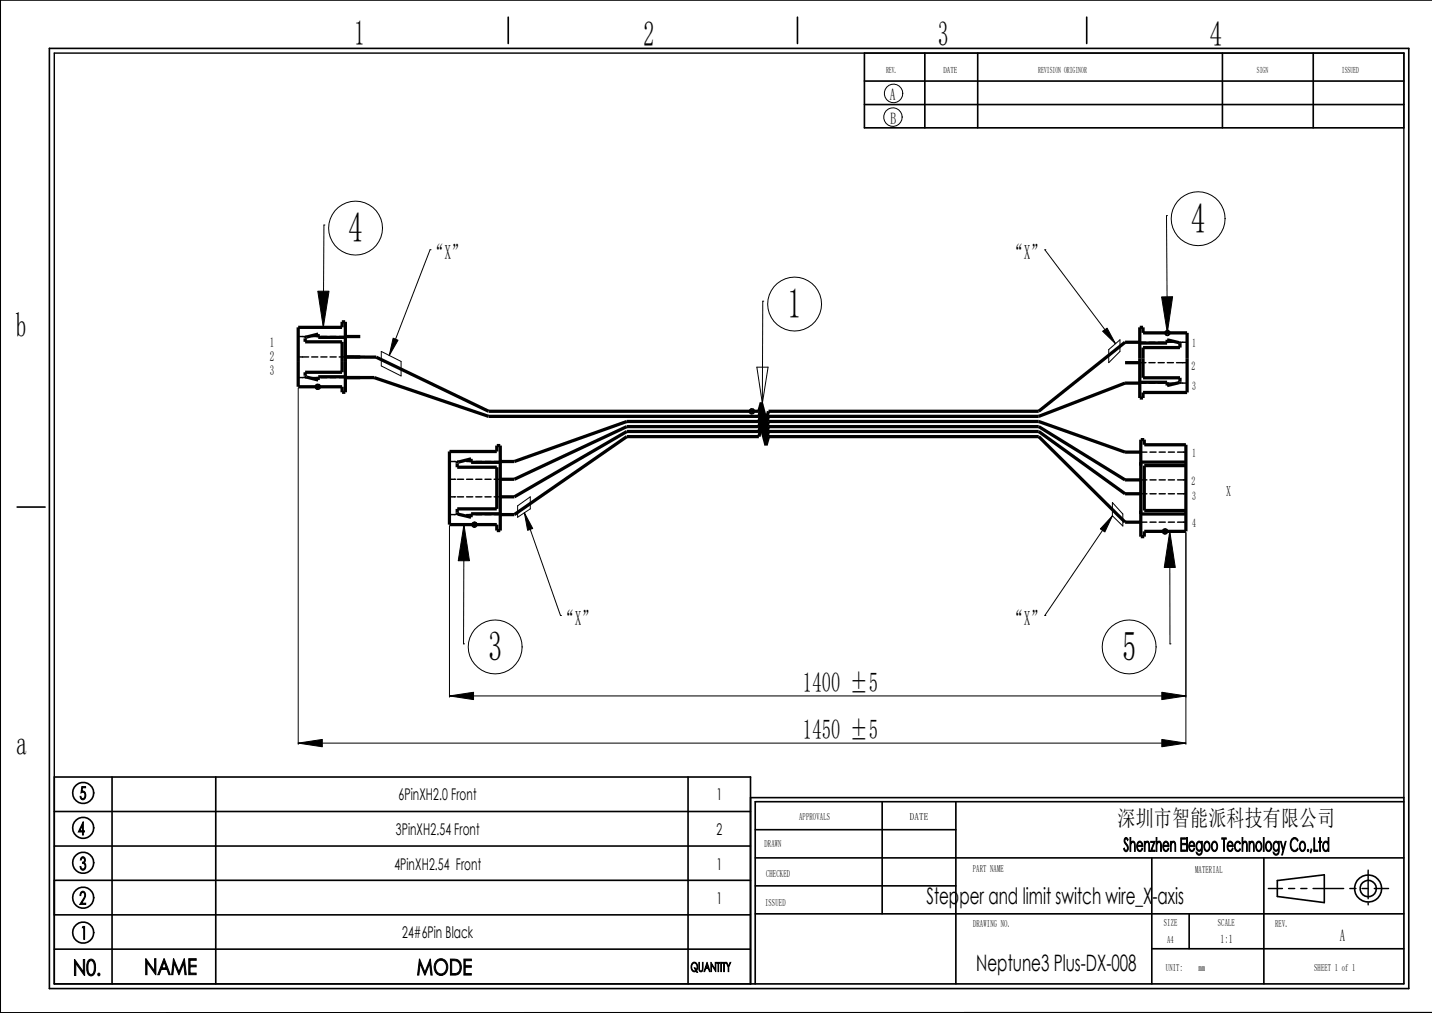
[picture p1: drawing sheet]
<svg xmlns="http://www.w3.org/2000/svg" width="297mm" height="210mm" viewBox="0 0 297 210" stroke-linecap="round" stroke-linejoin="round" font-family="sans-serif">
<g fill="none" stroke="#000" stroke-width=".3">
<path d="M11.3 11h279.9v193h-279.9zM61.8 69.8h2.2M61.8 78.3h2.2M61.8 74h2.2M64.6 69.8h1.3M64.6 78.3h1.3M64.6 74h1.3M65.8 79.7l-.4 .4M66.2 79.7l-.7 .8M66.5 69.8h1.3M66.5 78.3h1.3M66.5 74h1.3"/>
<path d="M68.5 69.8h1.2M68.5 78.3h1.2M68.5 74h1.2M70.4 69.8h1.2M70.4 78.3h1.2M70.4 74h1.2M236.4 75.2h1.3M236.4 79.4h1.3M236.4 71h1.3M238.3 75.2h1.3M238.3 79.4h1.3M238.3 71h1.3"/>
<path d="M240.2 75.2h1.3M240.2 79.4h1.3M240.2 71h1.3M242 68.8l-.4 .4M242.1 75.2h1.3M242.1 79.4h1.3M242.1 71h1.3M242.3 68.5h-.1M242.5 68.7l-.7 .7M242.7 69.1l-.5 .5M244 75.2h2.2M244 79.4h2.2"/>
<path d="M244 71h2.2M66.4 80l-.7 .7M93.2 95.7h1.3M93.2 99.4h1.3M94.9 95.7h1.2M94.9 99.4h1.2M96.8 95.7h1.2M96.8 99.4h1.2M98.7 95.7h1.2M98.7 99.4h1.2M100.6 95.7h1.3M100.6 99.4h1.3"/>
<path d="M102.5 95.7h1.3M102.5 99.4h1.3M155.8 84.8l-.4 .4M156.3 84.8l-.8 .8M156.5 85.1l-.7 .7M236.6 93.7h1.3M236.6 99.5h1.3M238.5 93.7h1.3M238.5 99.5h1.3M240.4 93.7h1.3M240.4 99.5h1.3M242.3 93.7h1.3"/>
<path d="M242.3 99.5h1.3M244.2 93.7h1.8M244.2 99.5h1.8M93.2 103h1.3M93.2 106.7h1.3M94.9 103h1.2M94.9 106.7h1.2M96.8 103h1.2M96.8 106.7h1.2M98.5 108.2l-.6 .6M98.7 103h1.2M98.7 106.7h1.2"/>
<path d="M98.8 108.4l-.8 .7M98.9 108.7l-.6 .6M100.6 103h1.3M100.6 106.7h1.3M102.5 103h1.3M102.5 106.7h1.3M236.6 108.2h1.3M236.6 102.4h1.3M238.5 108.2h1.3M238.5 102.4h1.3M240.4 108.2h1.3M240.4 102.4h1.3"/>
<path d="M241.7 109.6l-.6 .6M242 109.8l-.7 .7M242.1 110.1l-.5 .6M242.3 108.2h1.3M242.3 102.4h1.3M244.2 108.2h1.8M244.2 102.4h1.8M263.1 184.2h2.9M267.3 184.2h1.2M269.8 184.2h1.3M272.3 184.2h6.4M280 184.2h1.2"/>
<path d="M282.5 184.2h1.3M283.8 180.4v5.9M283.8 187.2v.4M285 184.2h3"/>
<circle cx="242.1" cy="69" r=".52"/>
<circle cx="65.9" cy="80.2" r=".53"/>
<circle cx="155.9" cy="85.3" r=".52"/>
<circle cx="98.4" cy="108.8" r=".52"/>
<circle cx="241.6" cy="110.2" r=".52"/>
</g>
<g fill="none" stroke="#000" stroke-width=".21">
<path d="M67.2 46.7h.1M67.2 46.7l-.1 21.2M89.2 51.8h.1M89.2 51.8l-8.5 21.9M216.7 51.8h.1M216.7 51.8l14.7 19.4M241.9 44.7h.1M241.9 44.7l.2 24.3M65.9 60.4h2.3l-1.1 7.5zM79.1 72.9l4.1 2v3l-4.1-2zM81.5 70.1l1 .4-1.8 3.2zM157 76.1h2.3l-1.2 7.5z"/>
<path d="M158.2 62.4h.1M158.2 62.4l-.1 21.2M228.7 68.7l.9-.7 1.8 3.2zM230 72.5l2.3-2.1v2.5l-2.3 2.3zM240.9 61.6l2.3-.1-1.1 7.5zM61.8 80.4v73.9M93.2 109v35.5M96.2 108.8l1.2 7.4h-2.4zM96.2 108.8l-.1 24.7M107.4 104.9l2.6-1.9v2.5l-2.6 1.7zM108.8 106.3l1.7 3.3-1.1 .3zM108.8 106.3l7.4 21.3"/>
<path d="M230.7 106.9l-1.5 3.4-1-.7zM230.7 104.2l2.2 2.4v2.5l-2.2-2.2zM230.7 106.9l-14 20.7M242.6 110.2l1.2 7.4h-2.3zM242.6 110.2l.1 23.3M246 110.4v43.9M96.1 133.5h.1M116.2 127.6h.1M216.7 127.6h.1M242.7 133.5h.1M61.8 154.1l5-.8v1.5zM61.8 154.1h184.2"/>
<path d="M93.2 144.3l5-.8v1.5zM93.2 144.3h152.8M241 153.3l5 .8-5 .7zM241 143.5l5 .8-5 .7zM291.2 165.4v38.6h-135.5"/>
<circle cx="185.3" cy="19.4" r="1.93"/>
<circle cx="185.2" cy="24.3" r="1.93"/>
<circle cx="73.8" cy="47.3" r="5.6"/>
<circle cx="248.5" cy="45.3" r="5.6"/>
<circle cx="164.8" cy="63" r="5.6"/>
<circle cx="102.7" cy="134.1" r="5.6"/>
<circle cx="234.2" cy="134.1" r="5.6"/>
</g>
<g fill="none" stroke="#000" stroke-width=".68" stroke-linecap="butt">
<path d="M61.8 67.9h9.2v-1.2h.6v14.6h-.6v-1.1h-9.2zM71.6 69.9h-5.6v-.6l-2.5 .6-.2 .2v.8h7.7v6.3h-7.7v.7l.2 .2 2.5 .7v-.7h5.6M71.6 78.3h6l23.7 8h56.1l.5-1.8 1 3.6 .5-1.8h56l17.9-6.9h3.1M71.6 69.8h3.1M233.3 75.2h3.1M236.4 71.1h5.7v-.7l2.4 .6 .2 .2v.9h-7.6v6.2h7.6v.8l-.1 .2-2.5 .6v-.7h-5.7M236.4 71h-3.1l-17.9 14.3h-56l-.5 1.8-1-3.7-.5 1.9h-56.1l-23.3-11.3h-6.4h3.1M236.4 67.9h.7v1.1h9.1v12.4h-9.1v1.1h-.7zM93.2 93.6h9.8v-1.2h.8v17.6h-.8v-1.2h-9.8zM103.8 95.8h-6.1v-.7l-2.7 .7-.2 .2v.9h8.2v8.6h-8.2l.1 1 2.8 .7v-.7h6.1M103.8 99.4h2.9l23.3-11h27.4l.5-1.8 1 3.7 .5-1.9h56l17.9 11.1h3.3M236.6 93.7h-3.3l-17.9-6.3h-56l-.5 1.8-1-3.7-.5 1.9h-27.4l-23.3 8.3h-2.9"/>
<path d="M236.6 91.1h.7v1.1h8.7v18h-8.7v1.1h-.7zM236.6 95.8h9.4M246 96.5h-8.7v9.3h8.7M103.8 106.7h2.9l23.3-16.2h27.4l.5-1.8 1 3.6 .5-1.8h56l17.9 17.7h3.3M236.6 102.4h-3.3l-17.9-12.9h-56l-.5 1.8-1-3.7-.5 1.9h-27.4l-23.3 13.5h-2.9M236.6 106.6h9.4"/>
</g>
<g fill="none" stroke="#000" stroke-width=".34">
<path d="M10.2 10h282v194.9h-282zM105.4 3.6v5.4M165.4 3.6v5.4M179.3 16.8h111.9M179.3 11v15.5h111.9M191.8 11v15.5M202.8 11v15.5M225.4 3.6v5.4M253.5 11v15.5M272.4 11v15.5M297 0h-297v210l297-.1M179.3 21.7h111.9"/>
<path d="M3.6 105.1h5.8M11.3 161.1h144.4v42.9h-144.4zM11.3 168.2h144.4M11.3 175.4h144.4M23.2 161.1v42.9M44.7 161.1v42.9M142.7 161.1v42.9M155.7 165.4h135.5M156.6 172h41.6M156.6 177.8h134.6M183 166.2v23.2M198.2 166.2v37.8"/>
<path d="M238.9 177.8v26.2M262.1 177.8v26.2M291.2 166.2h-134.6v37.8M11.3 182.5h144.4M11.3 189.7h144.4M11.3 196.8h144.4M156.6 183.6h41.6M156.6 189.4h134.6M238.9 196.7h52.3M246.6 189.4v7.3M264.9 182.5l9.8-1.1v5.7l-9.8-1.3z"/>
<circle cx="17.2" cy="171.6" r="2.18"/>
<circle cx="17.2" cy="178.9" r="2.18"/>
<circle cx="17.2" cy="164.4" r="2.18"/>
<circle cx="17.2" cy="186.1" r="2.18"/>
<circle cx="17.2" cy="193.3" r="2.18"/>
<circle cx="283.8" cy="184.2" r="2.8"/>
<circle cx="283.8" cy="184.2" r="1.69"/>
</g>
<path d="M65.9 60.4h2.3l-1.1 7.5zM81.5 70.1l1 .4-1.8 3.2zM228.7 68.7l.9-.7 1.8 3.2zM240.9 61.6l2.3-.1-1.1 7.5zM96.2 108.8l1.2 7.4h-2.4zM108.8 106.3l1.7 3.3-1.1 .3zM230.7 106.9l-1.5 3.4-1-.7zM242.6 110.2l1.2 7.4h-2.3zM61.8 154.1l5-.8v1.5zM93.2 144.3l5-.8v1.5zM241 153.3l5 .8-5 .7zM241 143.5l5 .8-5 .7z" fill="#000"/>
<g font-size="8.7">
<text x="72.3" y="50.2">4</text>
<text x="247.1" y="48.3">4</text>
<text x="163.3" y="66">1</text>
<text x="101.3" y="137.1">3</text>
<text x="232.7" y="137.1">5</text>
</g>
<g font-size="7.2">
<text x="73.4" y="9.2">1</text>
<text x="133.4" y="9.5">2</text>
<text x="194.5" y="9.5">3</text>
<text x="251" y="9.6">4</text>
<text x="3.3" y="69.8">b</text>
<text x="3.3" y="156.6">a</text>
</g>
<g font-size="5.8">
<text x="166.5" y="143.5">1400 ±5</text>
<text x="166.5" y="153.2">1450 ±5</text>
</g>
<g font-size="4.7">
<text x="231.8" y="171.3">深圳市智能派科技有限公司</text>
<text x="192.2" y="187.3">Step</text>
<text x="199" y="187.3">per and limit switch wire_X</text>
<text x="239" y="187.3">-</text>
<text x="240.1" y="187.3">axis</text>
<text x="202.5" y="201.4">Neptune3 Plus-DX-008</text>
</g>
<g font-size="4.6">
<text x="15.1" y="202.2">N0.</text>
<text x="29.9" y="202.1">NAME</text>
<text x="86.4" y="202.1">MODE</text>
</g>
<g font-size="4.2">
<text x="89.3" y="53.7">“X”</text>
<text x="209.5" y="53.7">“X”</text>
<text x="116.4" y="129.5">“X”</text>
<text x="209.5" y="129.5">“X”</text>
</g>
<text font-size="3.9" x="233" y="176.5">Shenzhen Elegoo Technology Co.,Ltd</text>
<g font-size="3.7">
<text x="16.5" y="165.7">5</text>
<text x="16.2" y="173.1">4</text>
<text x="16.5" y="180.3">3</text>
<text x="16.5" y="187.5">2</text>
<text x="16.7" y="194.7">1</text>
</g>
<g font-size="3.4">
<text x="184.5" y="20.8">A</text>
<text x="184.7" y="25.7">B</text>
<text x="277.9" y="195.1">A</text>
</g>
<g font-size="3.3">
<text x="82.7" y="165.9">6PinXH2.0 Front</text>
<text x="148.6" y="165.9">1</text>
<text x="82.1" y="173.1">3PinXH2.54 Front</text>
<text x="148.6" y="173.1">2</text>
<text x="81.8" y="180.3">4PinXH2.54 Front</text>
<text x="148.6" y="180.3">1</text>
<text x="148.6" y="187.4">1</text>
<text x="83.4" y="194.5">24#6Pin Black</text>
</g>
<text font-size="3" x="254.3" y="102.8">X</text>
<g font-size="2.8">
<text x="56" y="71.9">1</text>
<text x="56" y="77.7">3</text>
<text x="56" y="74.8">2</text>
</g>
<text font-size="2.7" x="143.2" y="201.4">QUANTITY</text>
<g font-size="2.5">
<text x="247.1" y="76.6">2</text>
<text x="247.3" y="72">1</text>
<text x="247.2" y="80.8">3</text>
<text x="247.3" y="94.8">1</text>
<text x="247.1" y="100.6">2</text>
<text x="247.2" y="103.6">3</text>
<text x="247.2" y="109.3">4</text>
<text x="253.2" y="195.6">1:1</text>
</g>
<g font-size="2.1">
<text x="165.7" y="170.1">APPROVALS</text>
<text x="188.7" y="170.1">DATE</text>
<text x="158.5" y="175.7">DRAWN</text>
<text x="158.9" y="181.7">CHECKED</text>
<text x="201.8" y="180.8">PART NAME</text>
<text x="247.9" y="181.1">MATERIAL</text>
<text x="158.7" y="187.7">ISSUED</text>
<text x="201.8" y="192.2">DRAWING NO.</text>
<text x="241.4" y="192.1">SIZE</text>
<text x="242.1" y="195.5">A4</text>
<text x="252.6" y="192.1">SCALE</text>
<text x="264.5" y="192.1">REV.</text>
<text x="241.8" y="201.2">UNIT:</text>
<text x="248.5" y="201.2">mm</text>
<text x="272.5" y="201.3">SHEET 1 of 1</text>
</g>
<g font-size="1.8">
<text x="183.8" y="15.1">REV.</text>
<text x="195.7" y="15.1">DATE</text>
<text x="215.3" y="15.1">REVISION ORIGINOR</text>
<text x="260.7" y="15.1">SIGN</text>
<text x="278.3" y="15.1">ISSUED</text>
</g>
</svg>
